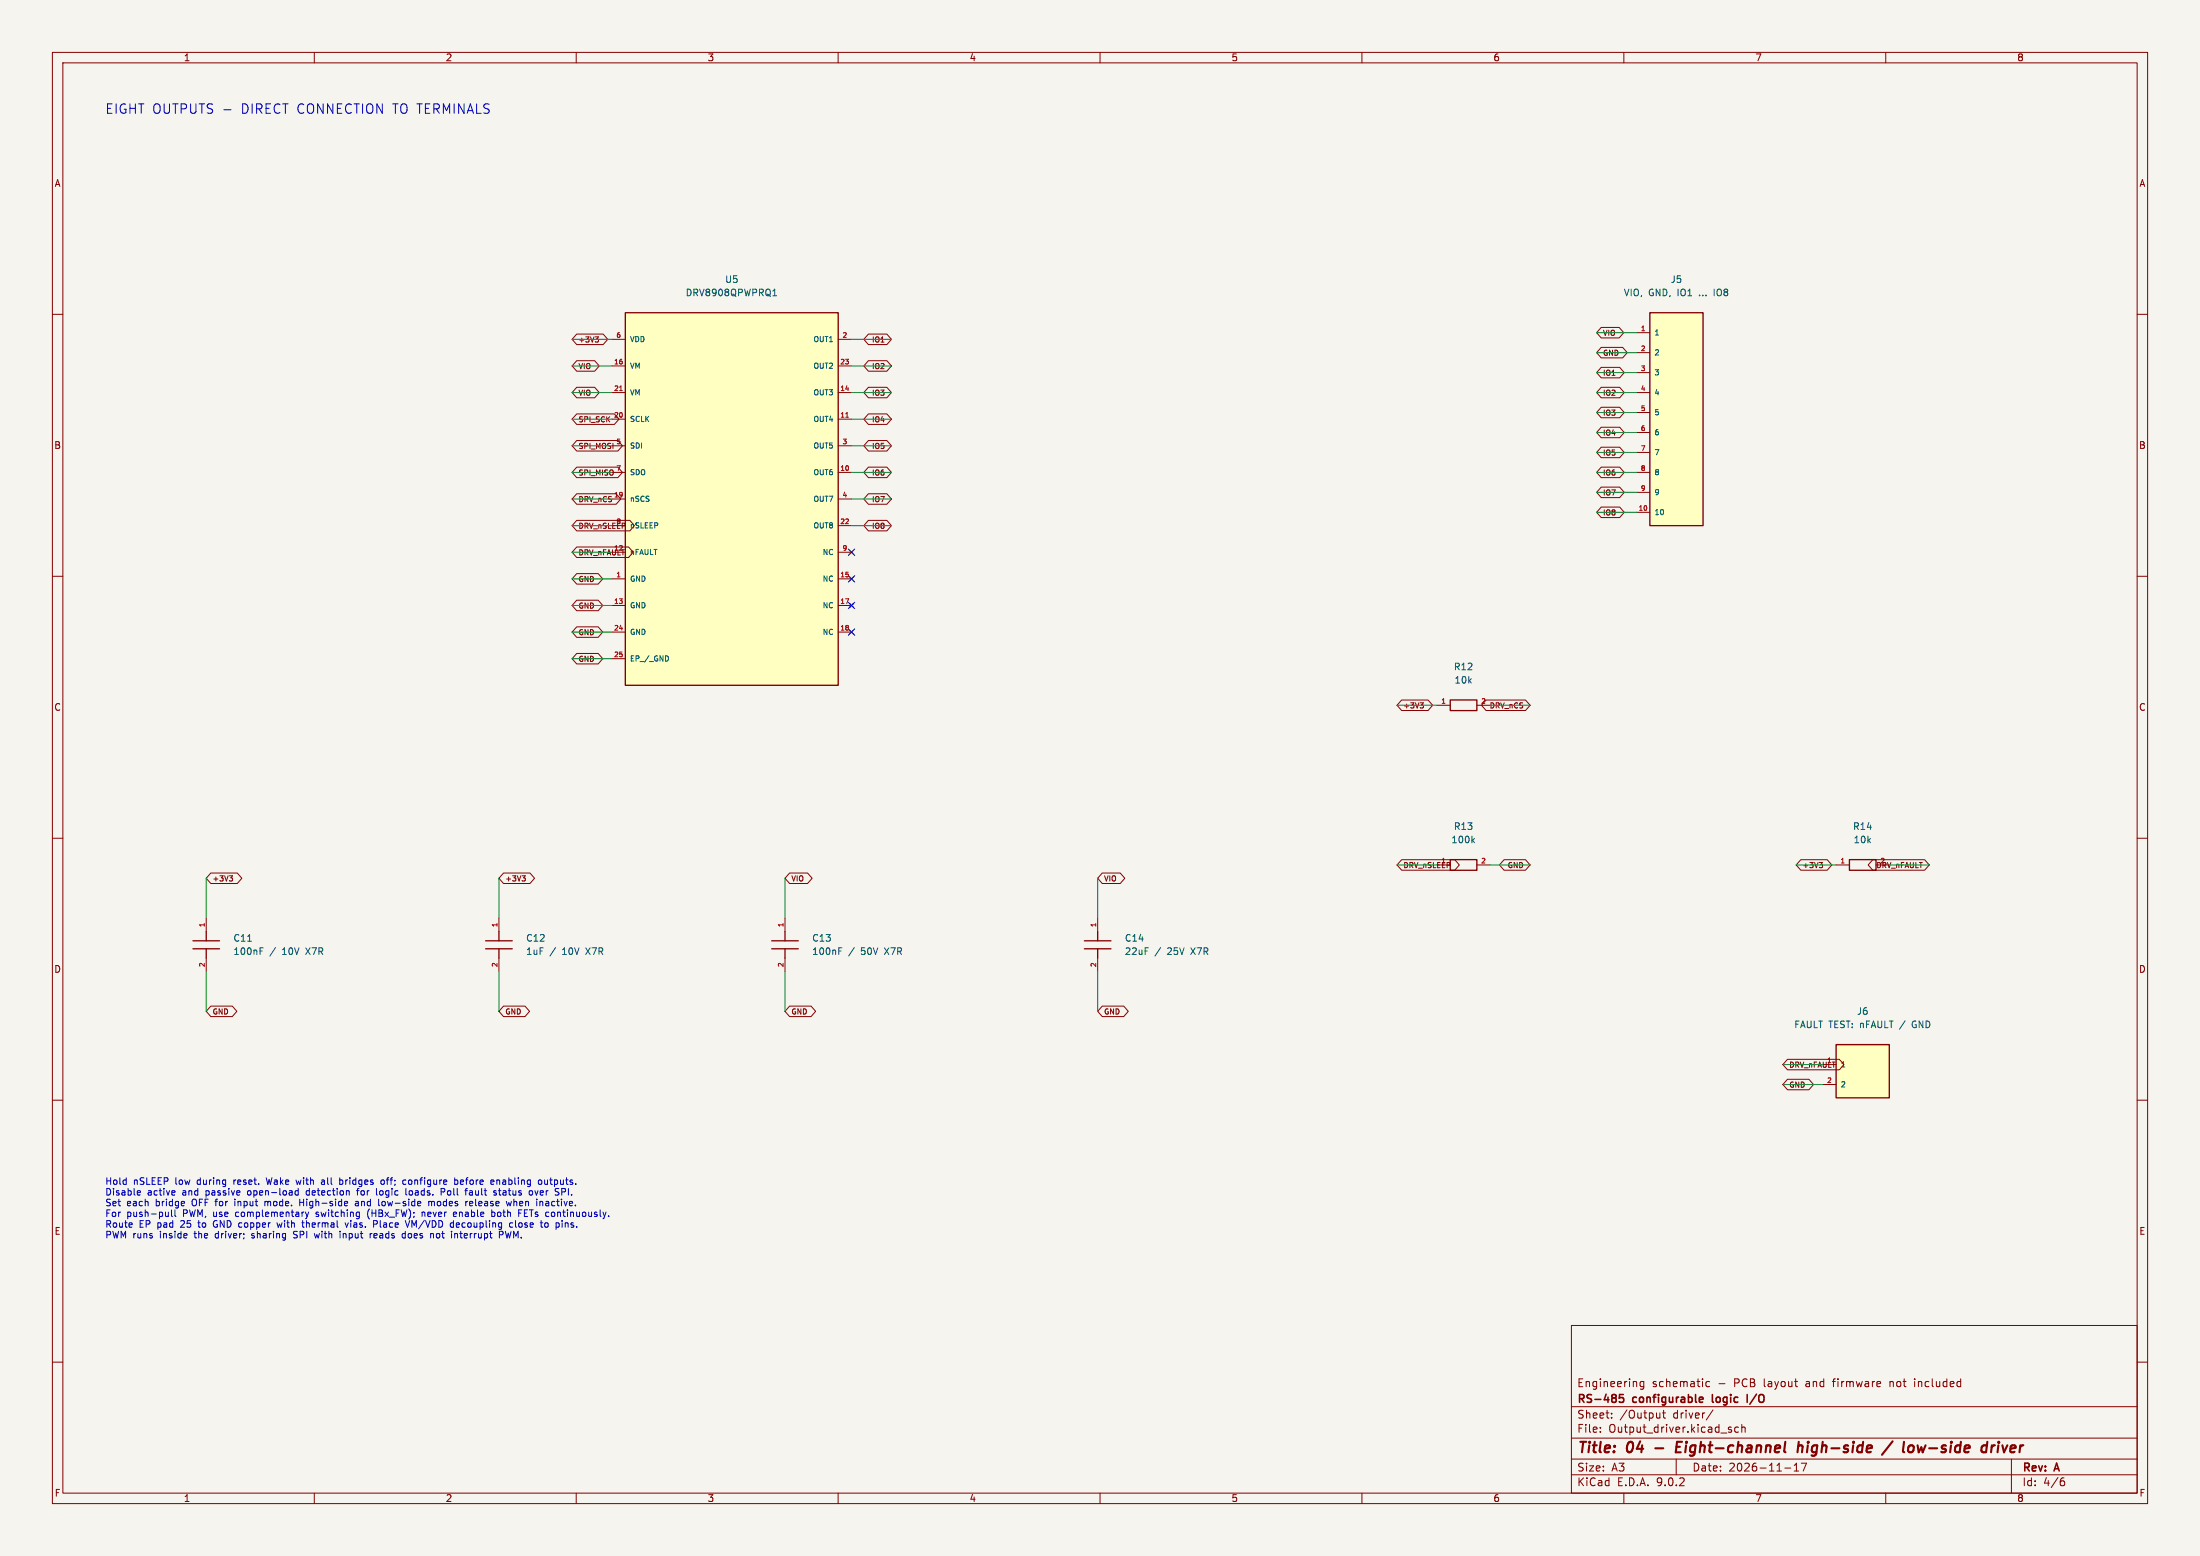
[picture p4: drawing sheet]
(kicad_sch (version 20250114) (generator "eeschema") (paper "A3") (title_block (title "04 - Eight-channel high-side / low-side driver") (date "2026-11-17") (rev "A") (company "RS-485 configurable logic I/O") (comment 1 "Engineering schematic - PCB layout and firmware not included")) (lib_symbols (symbol "IO8:C" (pin_names (offset 0.8)) (exclude_from_sim no) (in_bom yes) (on_board yes) (property "Reference" "C" (at 0 8 0) (effects (font (size 1.27 1.27)) )) (property "Value" "C" (at 0 5 0) (effects (font (size 1.27 1.27)) )) (property "Footprint" "Capacitor_SMD:C_0603_1608Metric" (at 0 0 0) (effects (font (size 1.27 1.27)) (hide yes))) (property "Datasheet" "" (at 0 0 0) (effects (font (size 1.27 1.27)) (hide yes))) (symbol "C_0_1" (polyline (pts (xy 0 2.54) (xy 0 0.762)) (stroke (width 0.254) (type default)) (fill (type none))) (polyline (pts (xy -2.54 0.762) (xy 2.54 0.762)) (stroke (width 0.254) (type default)) (fill (type none))) (polyline (pts (xy -2.54 -0.762) (xy 2.54 -0.762)) (stroke (width 0.254) (type default)) (fill (type none))) (polyline (pts (xy 0 -0.762) (xy 0 -2.54)) (stroke (width 0.254) (type default)) (fill (type none)))) (symbol "C_1_1" (pin passive line (at 0 5.08 270) (length 2.54) (name "~" (effects (font (size 1.0 1.0)) )) (number "1" (effects (font (size 0.9 0.9)) )))(pin passive line (at 0 -5.08 90) (length 2.54) (name "~" (effects (font (size 1.0 1.0)) )) (number "2" (effects (font (size 0.9 0.9)) )))))(symbol "IO8:CONN_10" (pin_names (offset 0.8)) (exclude_from_sim no) (in_bom yes) (on_board yes) (property "Reference" "U" (at 0 25.32 0) (effects (font (size 1.27 1.27)) )) (property "Value" "CONN_10" (at 0 22.32 0) (effects (font (size 1.27 1.27)) )) (property "Footprint" "Connector_PinHeader_2.54mm:PinHeader_1x10_P2.54mm_Vertical" (at 0 0 0) (effects (font (size 1.27 1.27)) (hide yes))) (property "Datasheet" "" (at 0 0 0) (effects (font (size 1.27 1.27)) (hide yes))) (symbol "CONN_10_0_1" (rectangle (start -5.08 20.32) (end 5.08 -20.32) (stroke (width 0.254) (type default)) (fill (type background)))) (symbol "CONN_10_1_1" (pin passive line (at -7.62 16.51 0) (length 2.54) (name "1" (effects (font (size 1.0 1.0)) )) (number "1" (effects (font (size 0.9 0.9)) )))(pin passive line (at -7.62 12.7 0) (length 2.54) (name "2" (effects (font (size 1.0 1.0)) )) (number "2" (effects (font (size 0.9 0.9)) )))(pin passive line (at -7.62 8.89 0) (length 2.54) (name "3" (effects (font (size 1.0 1.0)) )) (number "3" (effects (font (size 0.9 0.9)) )))(pin passive line (at -7.62 5.08 0) (length 2.54) (name "4" (effects (font (size 1.0 1.0)) )) (number "4" (effects (font (size 0.9 0.9)) )))(pin passive line (at -7.62 1.27 0) (length 2.54) (name "5" (effects (font (size 1.0 1.0)) )) (number "5" (effects (font (size 0.9 0.9)) )))(pin passive line (at -7.62 -2.54 0) (length 2.54) (name "6" (effects (font (size 1.0 1.0)) )) (number "6" (effects (font (size 0.9 0.9)) )))(pin passive line (at -7.62 -6.35 0) (length 2.54) (name "7" (effects (font (size 1.0 1.0)) )) (number "7" (effects (font (size 0.9 0.9)) )))(pin passive line (at -7.62 -10.16 0) (length 2.54) (name "8" (effects (font (size 1.0 1.0)) )) (number "8" (effects (font (size 0.9 0.9)) )))(pin passive line (at -7.62 -13.97 0) (length 2.54) (name "9" (effects (font (size 1.0 1.0)) )) (number "9" (effects (font (size 0.9 0.9)) )))(pin passive line (at -7.62 -17.78 0) (length 2.54) (name "10" (effects (font (size 1.0 1.0)) )) (number "10" (effects (font (size 0.9 0.9)) )))))(symbol "IO8:CONN_2" (pin_names (offset 0.8)) (exclude_from_sim no) (in_bom yes) (on_board yes) (property "Reference" "U" (at 0 10.08 0) (effects (font (size 1.27 1.27)) )) (property "Value" "CONN_2" (at 0 7.08 0) (effects (font (size 1.27 1.27)) )) (property "Footprint" "Connector_PinHeader_2.54mm:PinHeader_1x02_P2.54mm_Vertical" (at 0 0 0) (effects (font (size 1.27 1.27)) (hide yes))) (property "Datasheet" "" (at 0 0 0) (effects (font (size 1.27 1.27)) (hide yes))) (symbol "CONN_2_0_1" (rectangle (start -5.08 5.08) (end 5.08 -5.08) (stroke (width 0.254) (type default)) (fill (type background)))) (symbol "CONN_2_1_1" (pin passive line (at -7.62 1.27 0) (length 2.54) (name "1" (effects (font (size 1.0 1.0)) )) (number "1" (effects (font (size 0.9 0.9)) )))(pin passive line (at -7.62 -2.54 0) (length 2.54) (name "2" (effects (font (size 1.0 1.0)) )) (number "2" (effects (font (size 0.9 0.9)) )))))(symbol "IO8:DRV8908QPWPRQ1" (pin_names (offset 0.8)) (exclude_from_sim no) (in_bom yes) (on_board yes) (property "Reference" "U" (at 0 40.56 0) (effects (font (size 1.27 1.27)) )) (property "Value" "DRV8908QPWPRQ1" (at 0 37.56 0) (effects (font (size 1.27 1.27)) )) (property "Footprint" "Package_SO:HTSSOP-24-1EP_4.4x7.8mm_P0.65mm_EP3.4x7.8mm_Mask2.4x4.68mm" (at 0 0 0) (effects (font (size 1.27 1.27)) (hide yes))) (property "Datasheet" "https://www.ti.com/lit/ds/symlink/drv8908-q1.pdf" (at 0 0 0) (effects (font (size 1.27 1.27)) (hide yes))) (symbol "DRV8908QPWPRQ1_0_1" (rectangle (start -20.32 35.56) (end 20.32 -35.56) (stroke (width 0.254) (type default)) (fill (type background)))) (symbol "DRV8908QPWPRQ1_1_1" (pin power_in line (at -22.86 30.48 0) (length 2.54) (name "VDD" (effects (font (size 1.0 1.0)) )) (number "6" (effects (font (size 0.9 0.9)) )))(pin power_in line (at -22.86 25.4 0) (length 2.54) (name "VM" (effects (font (size 1.0 1.0)) )) (number "16" (effects (font (size 0.9 0.9)) )))(pin power_in line (at -22.86 20.32 0) (length 2.54) (name "VM" (effects (font (size 1.0 1.0)) )) (number "21" (effects (font (size 0.9 0.9)) )))(pin input line (at -22.86 15.24 0) (length 2.54) (name "SCLK" (effects (font (size 1.0 1.0)) )) (number "20" (effects (font (size 0.9 0.9)) )))(pin input line (at -22.86 10.16 0) (length 2.54) (name "SDI" (effects (font (size 1.0 1.0)) )) (number "5" (effects (font (size 0.9 0.9)) )))(pin tri_state line (at -22.86 5.08 0) (length 2.54) (name "SDO" (effects (font (size 1.0 1.0)) )) (number "7" (effects (font (size 0.9 0.9)) )))(pin input line (at -22.86 0 0) (length 2.54) (name "nSCS" (effects (font (size 1.0 1.0)) )) (number "19" (effects (font (size 0.9 0.9)) )))(pin input line (at -22.86 -5.08 0) (length 2.54) (name "nSLEEP" (effects (font (size 1.0 1.0)) )) (number "8" (effects (font (size 0.9 0.9)) )))(pin open_collector line (at -22.86 -10.16 0) (length 2.54) (name "nFAULT" (effects (font (size 1.0 1.0)) )) (number "12" (effects (font (size 0.9 0.9)) )))(pin power_in line (at -22.86 -15.24 0) (length 2.54) (name "GND" (effects (font (size 1.0 1.0)) )) (number "1" (effects (font (size 0.9 0.9)) )))(pin power_in line (at -22.86 -20.32 0) (length 2.54) (name "GND" (effects (font (size 1.0 1.0)) )) (number "13" (effects (font (size 0.9 0.9)) )))(pin power_in line (at -22.86 -25.4 0) (length 2.54) (name "GND" (effects (font (size 1.0 1.0)) )) (number "24" (effects (font (size 0.9 0.9)) )))(pin power_in line (at -22.86 -30.48 0) (length 2.54) (name "EP / GND" (effects (font (size 1.0 1.0)) )) (number "25" (effects (font (size 0.9 0.9)) )))(pin tri_state line (at 22.86 30.48 180) (length 2.54) (name "OUT1" (effects (font (size 1.0 1.0)) )) (number "2" (effects (font (size 0.9 0.9)) )))(pin tri_state line (at 22.86 25.4 180) (length 2.54) (name "OUT2" (effects (font (size 1.0 1.0)) )) (number "23" (effects (font (size 0.9 0.9)) )))(pin tri_state line (at 22.86 20.32 180) (length 2.54) (name "OUT3" (effects (font (size 1.0 1.0)) )) (number "14" (effects (font (size 0.9 0.9)) )))(pin tri_state line (at 22.86 15.24 180) (length 2.54) (name "OUT4" (effects (font (size 1.0 1.0)) )) (number "11" (effects (font (size 0.9 0.9)) )))(pin tri_state line (at 22.86 10.16 180) (length 2.54) (name "OUT5" (effects (font (size 1.0 1.0)) )) (number "3" (effects (font (size 0.9 0.9)) )))(pin tri_state line (at 22.86 5.08 180) (length 2.54) (name "OUT6" (effects (font (size 1.0 1.0)) )) (number "10" (effects (font (size 0.9 0.9)) )))(pin tri_state line (at 22.86 0 180) (length 2.54) (name "OUT7" (effects (font (size 1.0 1.0)) )) (number "4" (effects (font (size 0.9 0.9)) )))(pin tri_state line (at 22.86 -5.08 180) (length 2.54) (name "OUT8" (effects (font (size 1.0 1.0)) )) (number "22" (effects (font (size 0.9 0.9)) )))(pin no_connect line (at 22.86 -10.16 180) (length 2.54) (name "NC" (effects (font (size 1.0 1.0)) )) (number "9" (effects (font (size 0.9 0.9)) )))(pin no_connect line (at 22.86 -15.24 180) (length 2.54) (name "NC" (effects (font (size 1.0 1.0)) )) (number "15" (effects (font (size 0.9 0.9)) )))(pin no_connect line (at 22.86 -20.32 180) (length 2.54) (name "NC" (effects (font (size 1.0 1.0)) )) (number "17" (effects (font (size 0.9 0.9)) )))(pin no_connect line (at 22.86 -25.4 180) (length 2.54) (name "NC" (effects (font (size 1.0 1.0)) )) (number "18" (effects (font (size 0.9 0.9)) )))))(symbol "IO8:R" (pin_names (offset 0.8)) (exclude_from_sim no) (in_bom yes) (on_board yes) (property "Reference" "R" (at 0 6 0) (effects (font (size 1.27 1.27)) )) (property "Value" "R" (at 0 3 0) (effects (font (size 1.27 1.27)) )) (property "Footprint" "Resistor_SMD:R_0603_1608Metric" (at 0 0 0) (effects (font (size 1.27 1.27)) (hide yes))) (property "Datasheet" "" (at 0 0 0) (effects (font (size 1.27 1.27)) (hide yes))) (symbol "R_0_1" (rectangle (start -2.54 1.016) (end 2.54 -1.016) (stroke (width 0.254) (type default)) (fill (type none)))) (symbol "R_1_1" (pin passive line (at -5.08 0 0) (length 2.54) (name "~" (effects (font (size 1.0 1.0)) )) (number "1" (effects (font (size 0.9 0.9)) )))(pin passive line (at 5.08 0 180) (length 2.54) (name "~" (effects (font (size 1.0 1.0)) )) (number "2" (effects (font (size 0.9 0.9)) ))))))
(text "EIGHT OUTPUTS - DIRECT CONNECTION TO TERMINALS" (at 20 20 0) (effects (font (size 1.8 1.8)) (justify left top) ))
(symbol (lib_id "IO8:DRV8908QPWPRQ1") (at 139.7 95.25 0) (unit 1) (exclude_from_sim no) (in_bom yes) (on_board yes) (dnp no) (property "Reference" "U5" (at 139.7 53.34 0) (effects (font (size 1.27 1.27)) )) (property "Value" "DRV8908QPWPRQ1" (at 139.7 55.88 0) (effects (font (size 1.27 1.27)) )) (property "Footprint" "Package_SO:HTSSOP-24-1EP_4.4x7.8mm_P0.65mm_EP3.4x7.8mm_Mask2.4x4.68mm" (at 139.7 95.25 0) (effects (font (size 1.27 1.27)) (hide yes))) (property "Datasheet" "https://www.ti.com/lit/ds/symlink/drv8908-q1.pdf" (at 139.7 95.25 0) (effects (font (size 1.27 1.27)) (hide yes))) (pin "6")(pin "16")(pin "21")(pin "20")(pin "5")(pin "7")(pin "19")(pin "8")(pin "12")(pin "1")(pin "13")(pin "24")(pin "25")(pin "2")(pin "23")(pin "14")(pin "11")(pin "3")(pin "10")(pin "4")(pin "22")(pin "9")(pin "15")(pin "17")(pin "18"))
(wire (pts (xy 116.84 64.77) (xy 109.22 64.77)) (stroke (width 0) (type default)))
(global_label "+3V3" (shape bidirectional) (at 109.22 64.77 0) (effects (font (size 1.0 1.0)) (justify left) ) (property "Intersheetrefs" "${INTERSHEET_REFS}" (at 109.22 64.77 0) (effects (font (size 1 1)) (hide yes))))
(wire (pts (xy 116.84 69.85) (xy 109.22 69.85)) (stroke (width 0) (type default)))
(global_label "VIO" (shape bidirectional) (at 109.22 69.85 0) (effects (font (size 1.0 1.0)) (justify left) ) (property "Intersheetrefs" "${INTERSHEET_REFS}" (at 109.22 69.85 0) (effects (font (size 1 1)) (hide yes))))
(wire (pts (xy 116.84 74.93) (xy 109.22 74.93)) (stroke (width 0) (type default)))
(global_label "VIO" (shape bidirectional) (at 109.22 74.93 0) (effects (font (size 1.0 1.0)) (justify left) ) (property "Intersheetrefs" "${INTERSHEET_REFS}" (at 109.22 74.93 0) (effects (font (size 1 1)) (hide yes))))
(wire (pts (xy 116.84 80.01) (xy 109.22 80.01)) (stroke (width 0) (type default)))
(global_label "SPI_SCK" (shape bidirectional) (at 109.22 80.01 0) (effects (font (size 1.0 1.0)) (justify left) ) (property "Intersheetrefs" "${INTERSHEET_REFS}" (at 109.22 80.01 0) (effects (font (size 1 1)) (hide yes))))
(wire (pts (xy 116.84 85.09) (xy 109.22 85.09)) (stroke (width 0) (type default)))
(global_label "SPI_MOSI" (shape bidirectional) (at 109.22 85.09 0) (effects (font (size 1.0 1.0)) (justify left) ) (property "Intersheetrefs" "${INTERSHEET_REFS}" (at 109.22 85.09 0) (effects (font (size 1 1)) (hide yes))))
(wire (pts (xy 116.84 90.17) (xy 109.22 90.17)) (stroke (width 0) (type default)))
(global_label "SPI_MISO" (shape bidirectional) (at 109.22 90.17 0) (effects (font (size 1.0 1.0)) (justify left) ) (property "Intersheetrefs" "${INTERSHEET_REFS}" (at 109.22 90.17 0) (effects (font (size 1 1)) (hide yes))))
(wire (pts (xy 116.84 95.25) (xy 109.22 95.25)) (stroke (width 0) (type default)))
(global_label "DRV_nCS" (shape bidirectional) (at 109.22 95.25 0) (effects (font (size 1.0 1.0)) (justify left) ) (property "Intersheetrefs" "${INTERSHEET_REFS}" (at 109.22 95.25 0) (effects (font (size 1 1)) (hide yes))))
(wire (pts (xy 116.84 100.33) (xy 109.22 100.33)) (stroke (width 0) (type default)))
(global_label "DRV_nSLEEP" (shape bidirectional) (at 109.22 100.33 0) (effects (font (size 1.0 1.0)) (justify left) ) (property "Intersheetrefs" "${INTERSHEET_REFS}" (at 109.22 100.33 0) (effects (font (size 1 1)) (hide yes))))
(wire (pts (xy 116.84 105.41) (xy 109.22 105.41)) (stroke (width 0) (type default)))
(global_label "DRV_nFAULT" (shape bidirectional) (at 109.22 105.41 0) (effects (font (size 1.0 1.0)) (justify left) ) (property "Intersheetrefs" "${INTERSHEET_REFS}" (at 109.22 105.41 0) (effects (font (size 1 1)) (hide yes))))
(wire (pts (xy 116.84 110.49) (xy 109.22 110.49)) (stroke (width 0) (type default)))
(global_label "GND" (shape bidirectional) (at 109.22 110.49 0) (effects (font (size 1.0 1.0)) (justify left) ) (property "Intersheetrefs" "${INTERSHEET_REFS}" (at 109.22 110.49 0) (effects (font (size 1 1)) (hide yes))))
(wire (pts (xy 116.84 115.57) (xy 109.22 115.57)) (stroke (width 0) (type default)))
(global_label "GND" (shape bidirectional) (at 109.22 115.57 0) (effects (font (size 1.0 1.0)) (justify left) ) (property "Intersheetrefs" "${INTERSHEET_REFS}" (at 109.22 115.57 0) (effects (font (size 1 1)) (hide yes))))
(wire (pts (xy 116.84 120.65) (xy 109.22 120.65)) (stroke (width 0) (type default)))
(global_label "GND" (shape bidirectional) (at 109.22 120.65 0) (effects (font (size 1.0 1.0)) (justify left) ) (property "Intersheetrefs" "${INTERSHEET_REFS}" (at 109.22 120.65 0) (effects (font (size 1 1)) (hide yes))))
(wire (pts (xy 116.84 125.73) (xy 109.22 125.73)) (stroke (width 0) (type default)))
(global_label "GND" (shape bidirectional) (at 109.22 125.73 0) (effects (font (size 1.0 1.0)) (justify left) ) (property "Intersheetrefs" "${INTERSHEET_REFS}" (at 109.22 125.73 0) (effects (font (size 1 1)) (hide yes))))
(wire (pts (xy 162.56 64.77) (xy 170.18 64.77)) (stroke (width 0) (type default)))
(global_label "IO1" (shape bidirectional) (at 170.18 64.77 180) (effects (font (size 1.0 1.0)) (justify right) ) (property "Intersheetrefs" "${INTERSHEET_REFS}" (at 170.18 64.77 0) (effects (font (size 1 1)) (hide yes))))
(wire (pts (xy 162.56 69.85) (xy 170.18 69.85)) (stroke (width 0) (type default)))
(global_label "IO2" (shape bidirectional) (at 170.18 69.85 180) (effects (font (size 1.0 1.0)) (justify right) ) (property "Intersheetrefs" "${INTERSHEET_REFS}" (at 170.18 69.85 0) (effects (font (size 1 1)) (hide yes))))
(wire (pts (xy 162.56 74.93) (xy 170.18 74.93)) (stroke (width 0) (type default)))
(global_label "IO3" (shape bidirectional) (at 170.18 74.93 180) (effects (font (size 1.0 1.0)) (justify right) ) (property "Intersheetrefs" "${INTERSHEET_REFS}" (at 170.18 74.93 0) (effects (font (size 1 1)) (hide yes))))
(wire (pts (xy 162.56 80.01) (xy 170.18 80.01)) (stroke (width 0) (type default)))
(global_label "IO4" (shape bidirectional) (at 170.18 80.01 180) (effects (font (size 1.0 1.0)) (justify right) ) (property "Intersheetrefs" "${INTERSHEET_REFS}" (at 170.18 80.01 0) (effects (font (size 1 1)) (hide yes))))
(wire (pts (xy 162.56 85.09) (xy 170.18 85.09)) (stroke (width 0) (type default)))
(global_label "IO5" (shape bidirectional) (at 170.18 85.09 180) (effects (font (size 1.0 1.0)) (justify right) ) (property "Intersheetrefs" "${INTERSHEET_REFS}" (at 170.18 85.09 0) (effects (font (size 1 1)) (hide yes))))
(wire (pts (xy 162.56 90.17) (xy 170.18 90.17)) (stroke (width 0) (type default)))
(global_label "IO6" (shape bidirectional) (at 170.18 90.17 180) (effects (font (size 1.0 1.0)) (justify right) ) (property "Intersheetrefs" "${INTERSHEET_REFS}" (at 170.18 90.17 0) (effects (font (size 1 1)) (hide yes))))
(wire (pts (xy 162.56 95.25) (xy 170.18 95.25)) (stroke (width 0) (type default)))
(global_label "IO7" (shape bidirectional) (at 170.18 95.25 180) (effects (font (size 1.0 1.0)) (justify right) ) (property "Intersheetrefs" "${INTERSHEET_REFS}" (at 170.18 95.25 0) (effects (font (size 1 1)) (hide yes))))
(wire (pts (xy 162.56 100.33) (xy 170.18 100.33)) (stroke (width 0) (type default)))
(global_label "IO8" (shape bidirectional) (at 170.18 100.33 180) (effects (font (size 1.0 1.0)) (justify right) ) (property "Intersheetrefs" "${INTERSHEET_REFS}" (at 170.18 100.33 0) (effects (font (size 1 1)) (hide yes))))
(no_connect (at 162.56 105.41))
(no_connect (at 162.56 110.49))
(no_connect (at 162.56 115.57))
(no_connect (at 162.56 120.65))
(symbol (lib_id "IO8:CONN_10") (at 320.04 80.01 0) (unit 1) (exclude_from_sim no) (in_bom yes) (on_board yes) (dnp no) (property "Reference" "J5" (at 320.04 53.34 0) (effects (font (size 1.27 1.27)) )) (property "Value" "VIO, GND, IO1 ... IO8" (at 320.04 55.88 0) (effects (font (size 1.27 1.27)) )) (property "Footprint" "Connector_PinHeader_2.54mm:PinHeader_1x10_P2.54mm_Vertical" (at 320.04 80.01 0) (effects (font (size 1.27 1.27)) (hide yes))) (property "Datasheet" "" (at 320.04 80.01 0) (effects (font (size 1.27 1.27)) (hide yes))) (pin "1")(pin "2")(pin "3")(pin "4")(pin "5")(pin "6")(pin "7")(pin "8")(pin "9")(pin "10"))
(wire (pts (xy 312.42 63.5) (xy 304.8 63.5)) (stroke (width 0) (type default)))
(global_label "VIO" (shape bidirectional) (at 304.8 63.5 0) (effects (font (size 1.0 1.0)) (justify left) ) (property "Intersheetrefs" "${INTERSHEET_REFS}" (at 304.8 63.5 0) (effects (font (size 1 1)) (hide yes))))
(wire (pts (xy 312.42 67.31) (xy 304.8 67.31)) (stroke (width 0) (type default)))
(global_label "GND" (shape bidirectional) (at 304.8 67.31 0) (effects (font (size 1.0 1.0)) (justify left) ) (property "Intersheetrefs" "${INTERSHEET_REFS}" (at 304.8 67.31 0) (effects (font (size 1 1)) (hide yes))))
(wire (pts (xy 312.42 71.12) (xy 304.8 71.12)) (stroke (width 0) (type default)))
(global_label "IO1" (shape bidirectional) (at 304.8 71.12 0) (effects (font (size 1.0 1.0)) (justify left) ) (property "Intersheetrefs" "${INTERSHEET_REFS}" (at 304.8 71.12 0) (effects (font (size 1 1)) (hide yes))))
(wire (pts (xy 312.42 74.93) (xy 304.8 74.93)) (stroke (width 0) (type default)))
(global_label "IO2" (shape bidirectional) (at 304.8 74.93 0) (effects (font (size 1.0 1.0)) (justify left) ) (property "Intersheetrefs" "${INTERSHEET_REFS}" (at 304.8 74.93 0) (effects (font (size 1 1)) (hide yes))))
(wire (pts (xy 312.42 78.74) (xy 304.8 78.74)) (stroke (width 0) (type default)))
(global_label "IO3" (shape bidirectional) (at 304.8 78.74 0) (effects (font (size 1.0 1.0)) (justify left) ) (property "Intersheetrefs" "${INTERSHEET_REFS}" (at 304.8 78.74 0) (effects (font (size 1 1)) (hide yes))))
(wire (pts (xy 312.42 82.55) (xy 304.8 82.55)) (stroke (width 0) (type default)))
(global_label "IO4" (shape bidirectional) (at 304.8 82.55 0) (effects (font (size 1.0 1.0)) (justify left) ) (property "Intersheetrefs" "${INTERSHEET_REFS}" (at 304.8 82.55 0) (effects (font (size 1 1)) (hide yes))))
(wire (pts (xy 312.42 86.36) (xy 304.8 86.36)) (stroke (width 0) (type default)))
(global_label "IO5" (shape bidirectional) (at 304.8 86.36 0) (effects (font (size 1.0 1.0)) (justify left) ) (property "Intersheetrefs" "${INTERSHEET_REFS}" (at 304.8 86.36 0) (effects (font (size 1 1)) (hide yes))))
(wire (pts (xy 312.42 90.17) (xy 304.8 90.17)) (stroke (width 0) (type default)))
(global_label "IO6" (shape bidirectional) (at 304.8 90.17 0) (effects (font (size 1.0 1.0)) (justify left) ) (property "Intersheetrefs" "${INTERSHEET_REFS}" (at 304.8 90.17 0) (effects (font (size 1 1)) (hide yes))))
(wire (pts (xy 312.42 93.98) (xy 304.8 93.98)) (stroke (width 0) (type default)))
(global_label "IO7" (shape bidirectional) (at 304.8 93.98 0) (effects (font (size 1.0 1.0)) (justify left) ) (property "Intersheetrefs" "${INTERSHEET_REFS}" (at 304.8 93.98 0) (effects (font (size 1 1)) (hide yes))))
(wire (pts (xy 312.42 97.79) (xy 304.8 97.79)) (stroke (width 0) (type default)))
(global_label "IO8" (shape bidirectional) (at 304.8 97.79 0) (effects (font (size 1.0 1.0)) (justify left) ) (property "Intersheetrefs" "${INTERSHEET_REFS}" (at 304.8 97.79 0) (effects (font (size 1 1)) (hide yes))))
(symbol (lib_id "IO8:R") (at 279.4 134.62 0) (unit 1) (exclude_from_sim no) (in_bom yes) (on_board yes) (dnp no) (property "Reference" "R12" (at 279.4 127.27 0) (effects (font (size 1.27 1.27)) )) (property "Value" "10k" (at 279.4 129.81 0) (effects (font (size 1.27 1.27)) )) (property "Footprint" "Resistor_SMD:R_0603_1608Metric" (at 279.4 134.62 0) (effects (font (size 1.27 1.27)) (hide yes))) (property "Datasheet" "" (at 279.4 134.62 0) (effects (font (size 1.27 1.27)) (hide yes)))(property "MPN" "Generic 10k 1% 0603" (at 279.4 134.62 0) (effects (font (size 1.27 1.27)) (hide yes))) (pin "1")(pin "2"))
(wire (pts (xy 274.32 134.62) (xy 266.7 134.62)) (stroke (width 0) (type default)))
(global_label "+3V3" (shape bidirectional) (at 266.7 134.62 0) (effects (font (size 1.0 1.0)) (justify left) ) (property "Intersheetrefs" "${INTERSHEET_REFS}" (at 266.7 134.62 0) (effects (font (size 1 1)) (hide yes))))
(wire (pts (xy 284.48 134.62) (xy 292.1 134.62)) (stroke (width 0) (type default)))
(global_label "DRV_nCS" (shape bidirectional) (at 292.1 134.62 180) (effects (font (size 1.0 1.0)) (justify right) ) (property "Intersheetrefs" "${INTERSHEET_REFS}" (at 292.1 134.62 0) (effects (font (size 1 1)) (hide yes))))
(symbol (lib_id "IO8:R") (at 279.4 165.1 0) (unit 1) (exclude_from_sim no) (in_bom yes) (on_board yes) (dnp no) (property "Reference" "R13" (at 279.4 157.75 0) (effects (font (size 1.27 1.27)) )) (property "Value" "100k" (at 279.4 160.29 0) (effects (font (size 1.27 1.27)) )) (property "Footprint" "Resistor_SMD:R_0603_1608Metric" (at 279.4 165.1 0) (effects (font (size 1.27 1.27)) (hide yes))) (property "Datasheet" "" (at 279.4 165.1 0) (effects (font (size 1.27 1.27)) (hide yes)))(property "MPN" "Generic 100k 1% 0603" (at 279.4 165.1 0) (effects (font (size 1.27 1.27)) (hide yes))) (pin "1")(pin "2"))
(wire (pts (xy 274.32 165.1) (xy 266.7 165.1)) (stroke (width 0) (type default)))
(global_label "DRV_nSLEEP" (shape bidirectional) (at 266.7 165.1 0) (effects (font (size 1.0 1.0)) (justify left) ) (property "Intersheetrefs" "${INTERSHEET_REFS}" (at 266.7 165.1 0) (effects (font (size 1 1)) (hide yes))))
(wire (pts (xy 284.48 165.1) (xy 292.1 165.1)) (stroke (width 0) (type default)))
(global_label "GND" (shape bidirectional) (at 292.1 165.1 180) (effects (font (size 1.0 1.0)) (justify right) ) (property "Intersheetrefs" "${INTERSHEET_REFS}" (at 292.1 165.1 0) (effects (font (size 1 1)) (hide yes))))
(symbol (lib_id "IO8:R") (at 355.6 165.1 0) (unit 1) (exclude_from_sim no) (in_bom yes) (on_board yes) (dnp no) (property "Reference" "R14" (at 355.6 157.75 0) (effects (font (size 1.27 1.27)) )) (property "Value" "10k" (at 355.6 160.29 0) (effects (font (size 1.27 1.27)) )) (property "Footprint" "Resistor_SMD:R_0603_1608Metric" (at 355.6 165.1 0) (effects (font (size 1.27 1.27)) (hide yes))) (property "Datasheet" "" (at 355.6 165.1 0) (effects (font (size 1.27 1.27)) (hide yes)))(property "MPN" "Generic 10k 1% 0603" (at 355.6 165.1 0) (effects (font (size 1.27 1.27)) (hide yes))) (pin "1")(pin "2"))
(wire (pts (xy 350.52 165.1) (xy 342.9 165.1)) (stroke (width 0) (type default)))
(global_label "+3V3" (shape bidirectional) (at 342.9 165.1 0) (effects (font (size 1.0 1.0)) (justify left) ) (property "Intersheetrefs" "${INTERSHEET_REFS}" (at 342.9 165.1 0) (effects (font (size 1 1)) (hide yes))))
(wire (pts (xy 360.68 165.1) (xy 368.3 165.1)) (stroke (width 0) (type default)))
(global_label "DRV_nFAULT" (shape bidirectional) (at 368.3 165.1 180) (effects (font (size 1.0 1.0)) (justify right) ) (property "Intersheetrefs" "${INTERSHEET_REFS}" (at 368.3 165.1 0) (effects (font (size 1 1)) (hide yes))))
(symbol (lib_id "IO8:CONN_2") (at 355.6 204.47 0) (unit 1) (exclude_from_sim no) (in_bom yes) (on_board yes) (dnp no) (property "Reference" "J6" (at 355.6 193.04 0) (effects (font (size 1.27 1.27)) )) (property "Value" "FAULT TEST: nFAULT / GND" (at 355.6 195.58 0) (effects (font (size 1.27 1.27)) )) (property "Footprint" "Connector_PinHeader_2.54mm:PinHeader_1x02_P2.54mm_Vertical" (at 355.6 204.47 0) (effects (font (size 1.27 1.27)) (hide yes))) (property "Datasheet" "" (at 355.6 204.47 0) (effects (font (size 1.27 1.27)) (hide yes))) (pin "1")(pin "2"))
(wire (pts (xy 347.98 203.2) (xy 340.36 203.2)) (stroke (width 0) (type default)))
(global_label "DRV_nFAULT" (shape bidirectional) (at 340.36 203.2 0) (effects (font (size 1.0 1.0)) (justify left) ) (property "Intersheetrefs" "${INTERSHEET_REFS}" (at 340.36 203.2 0) (effects (font (size 1 1)) (hide yes))))
(wire (pts (xy 347.98 207.01) (xy 340.36 207.01)) (stroke (width 0) (type default)))
(global_label "GND" (shape bidirectional) (at 340.36 207.01 0) (effects (font (size 1.0 1.0)) (justify left) ) (property "Intersheetrefs" "${INTERSHEET_REFS}" (at 340.36 207.01 0) (effects (font (size 1 1)) (hide yes))))
(symbol (lib_id "IO8:C") (at 39.37 180.34 0) (unit 1) (exclude_from_sim no) (in_bom yes) (on_board yes) (dnp no) (property "Reference" "C11" (at 44.45 179.07 0) (effects (font (size 1.27 1.27)) (justify left) )) (property "Value" "100nF / 10V X7R" (at 44.45 181.61 0) (effects (font (size 1.27 1.27)) (justify left) )) (property "Footprint" "Capacitor_SMD:C_0603_1608Metric" (at 39.37 180.34 0) (effects (font (size 1.27 1.27)) (hide yes))) (property "Datasheet" "" (at 39.37 180.34 0) (effects (font (size 1.27 1.27)) (hide yes)))(property "MPN" "Generic ceramic 100nF / 10V X7R" (at 39.37 180.34 0) (effects (font (size 1.27 1.27)) (hide yes))) (pin "1")(pin "2"))
(wire (pts (xy 39.37 175.26) (xy 39.37 167.64)) (stroke (width 0) (type default)))
(global_label "+3V3" (shape bidirectional) (at 39.37 167.64 0) (effects (font (size 1.0 1.0)) (justify left) ) (property "Intersheetrefs" "${INTERSHEET_REFS}" (at 39.37 167.64 0) (effects (font (size 1 1)) (hide yes))))
(wire (pts (xy 39.37 185.42) (xy 39.37 193.04)) (stroke (width 0) (type default)))
(global_label "GND" (shape bidirectional) (at 39.37 193.04 0) (effects (font (size 1.0 1.0)) (justify left) ) (property "Intersheetrefs" "${INTERSHEET_REFS}" (at 39.37 193.04 0) (effects (font (size 1 1)) (hide yes))))
(symbol (lib_id "IO8:C") (at 95.25 180.34 0) (unit 1) (exclude_from_sim no) (in_bom yes) (on_board yes) (dnp no) (property "Reference" "C12" (at 100.33 179.07 0) (effects (font (size 1.27 1.27)) (justify left) )) (property "Value" "1uF / 10V X7R" (at 100.33 181.61 0) (effects (font (size 1.27 1.27)) (justify left) )) (property "Footprint" "Capacitor_SMD:C_0603_1608Metric" (at 95.25 180.34 0) (effects (font (size 1.27 1.27)) (hide yes))) (property "Datasheet" "" (at 95.25 180.34 0) (effects (font (size 1.27 1.27)) (hide yes)))(property "MPN" "Generic ceramic 1uF / 10V X7R" (at 95.25 180.34 0) (effects (font (size 1.27 1.27)) (hide yes))) (pin "1")(pin "2"))
(wire (pts (xy 95.25 175.26) (xy 95.25 167.64)) (stroke (width 0) (type default)))
(global_label "+3V3" (shape bidirectional) (at 95.25 167.64 0) (effects (font (size 1.0 1.0)) (justify left) ) (property "Intersheetrefs" "${INTERSHEET_REFS}" (at 95.25 167.64 0) (effects (font (size 1 1)) (hide yes))))
(wire (pts (xy 95.25 185.42) (xy 95.25 193.04)) (stroke (width 0) (type default)))
(global_label "GND" (shape bidirectional) (at 95.25 193.04 0) (effects (font (size 1.0 1.0)) (justify left) ) (property "Intersheetrefs" "${INTERSHEET_REFS}" (at 95.25 193.04 0) (effects (font (size 1 1)) (hide yes))))
(symbol (lib_id "IO8:C") (at 149.86 180.34 0) (unit 1) (exclude_from_sim no) (in_bom yes) (on_board yes) (dnp no) (property "Reference" "C13" (at 154.94 179.07 0) (effects (font (size 1.27 1.27)) (justify left) )) (property "Value" "100nF / 50V X7R" (at 154.94 181.61 0) (effects (font (size 1.27 1.27)) (justify left) )) (property "Footprint" "Capacitor_SMD:C_0603_1608Metric" (at 149.86 180.34 0) (effects (font (size 1.27 1.27)) (hide yes))) (property "Datasheet" "" (at 149.86 180.34 0) (effects (font (size 1.27 1.27)) (hide yes)))(property "MPN" "Generic ceramic 100nF / 50V X7R" (at 149.86 180.34 0) (effects (font (size 1.27 1.27)) (hide yes))) (pin "1")(pin "2"))
(wire (pts (xy 149.86 175.26) (xy 149.86 167.64)) (stroke (width 0) (type default)))
(global_label "VIO" (shape bidirectional) (at 149.86 167.64 0) (effects (font (size 1.0 1.0)) (justify left) ) (property "Intersheetrefs" "${INTERSHEET_REFS}" (at 149.86 167.64 0) (effects (font (size 1 1)) (hide yes))))
(wire (pts (xy 149.86 185.42) (xy 149.86 193.04)) (stroke (width 0) (type default)))
(global_label "GND" (shape bidirectional) (at 149.86 193.04 0) (effects (font (size 1.0 1.0)) (justify left) ) (property "Intersheetrefs" "${INTERSHEET_REFS}" (at 149.86 193.04 0) (effects (font (size 1 1)) (hide yes))))
(symbol (lib_id "IO8:C") (at 209.55 180.34 0) (unit 1) (exclude_from_sim no) (in_bom yes) (on_board yes) (dnp no) (property "Reference" "C14" (at 214.63 179.07 0) (effects (font (size 1.27 1.27)) (justify left) )) (property "Value" "22uF / 25V X7R" (at 214.63 181.61 0) (effects (font (size 1.27 1.27)) (justify left) )) (property "Footprint" "Capacitor_SMD:C_1210_3225Metric" (at 209.55 180.34 0) (effects (font (size 1.27 1.27)) (hide yes))) (property "Datasheet" "" (at 209.55 180.34 0) (effects (font (size 1.27 1.27)) (hide yes)))(property "MPN" "Generic ceramic 22uF / 25V X7R" (at 209.55 180.34 0) (effects (font (size 1.27 1.27)) (hide yes))) (pin "1")(pin "2"))
(wire (pts (xy 209.55 175.26) (xy 209.55 167.64)) (stroke (width 0) (type default)))
(global_label "VIO" (shape bidirectional) (at 209.55 167.64 0) (effects (font (size 1.0 1.0)) (justify left) ) (property "Intersheetrefs" "${INTERSHEET_REFS}" (at 209.55 167.64 0) (effects (font (size 1 1)) (hide yes))))
(wire (pts (xy 209.55 185.42) (xy 209.55 193.04)) (stroke (width 0) (type default)))
(global_label "GND" (shape bidirectional) (at 209.55 193.04 0) (effects (font (size 1.0 1.0)) (justify left) ) (property "Intersheetrefs" "${INTERSHEET_REFS}" (at 209.55 193.04 0) (effects (font (size 1 1)) (hide yes))))
(text "Hold nSLEEP low during reset. Wake with all bridges off; configure before enabling outputs.\nDisable active and passive open-load detection for logic loads. Poll fault status over SPI.\nSet each bridge OFF for input mode. High-side and low-side modes release when inactive.\nFor push-pull PWM, use complementary switching (HBx_FW); never enable both FETs continuously.\nRoute EP pad 25 to GND copper with thermal vias. Place VM/VDD decoupling close to pins.\nPWM runs inside the driver; sharing SPI with input reads does not interrupt PWM." (at 20 225 0) (effects (font (size 1.27 1.27)) (justify left top) )) (embedded_fonts no))
